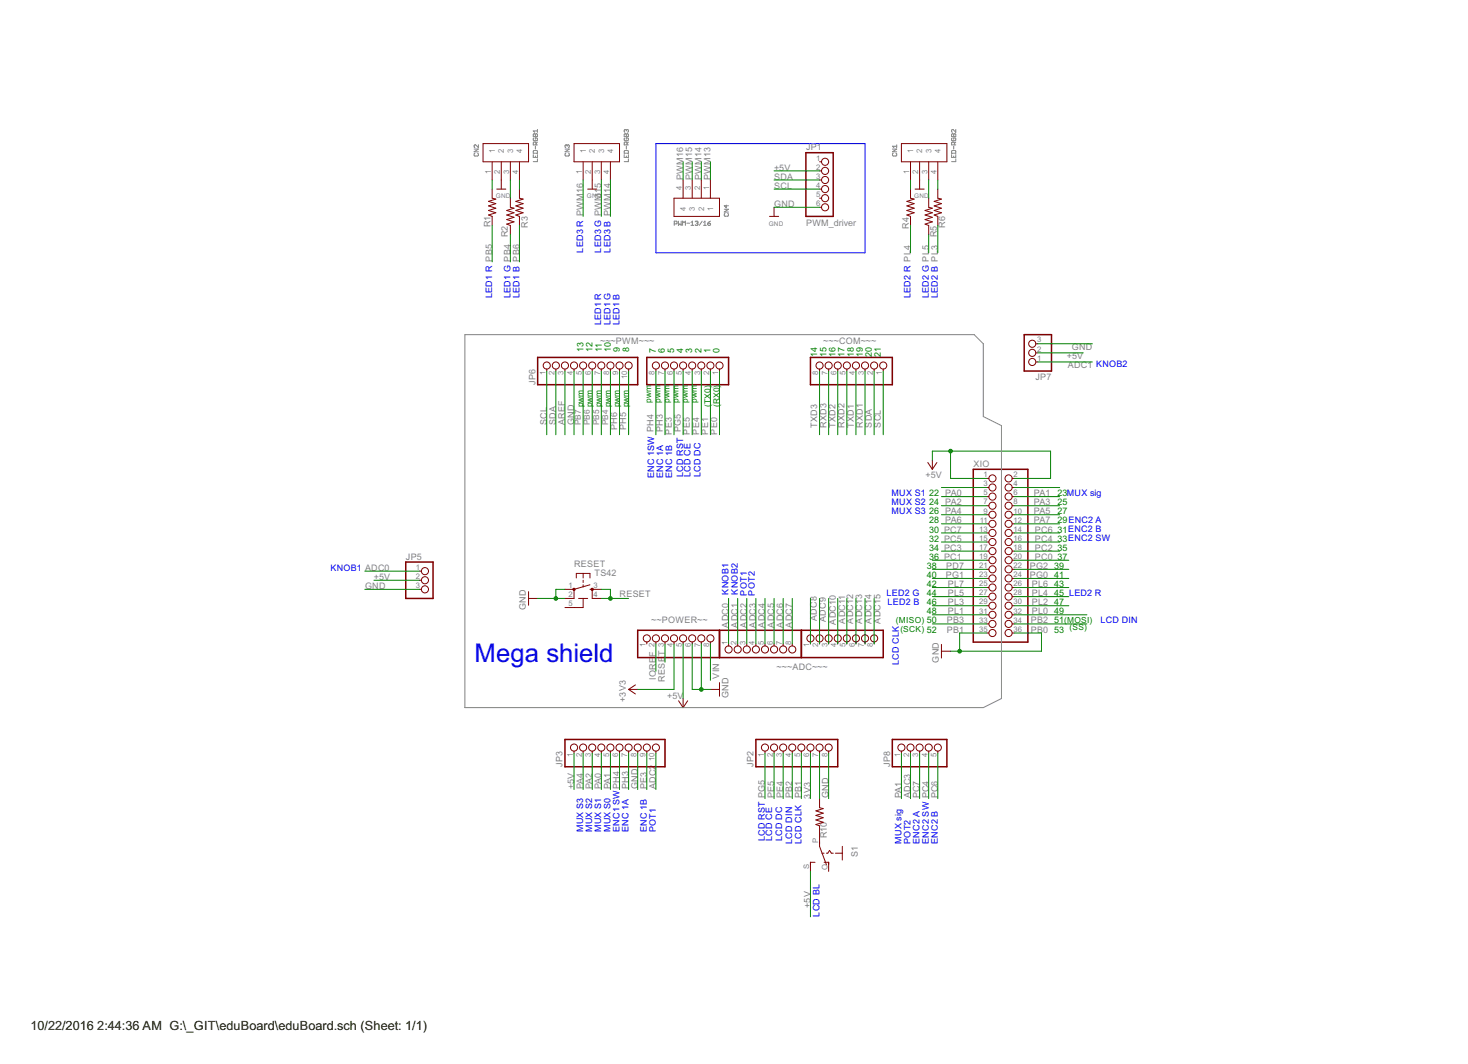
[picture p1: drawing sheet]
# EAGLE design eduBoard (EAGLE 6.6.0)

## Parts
ADCL  8x1F-H8.5  PINHD-1X8  [1X08]
CN1  LED-RGB2  1X4-BIG  [1X04-BIG]
CN2  LED-RGB1  1X4-BIG  [1X04-BIG]
CN3  LED-RGB3  1X4-BIG  [1X04-BIG]
CN4  PWM-13/16  1X4-BIG  [1X04-BIG]
JP1  PWM_driver  PINHD-1X6  [1X06]
JP2  PINHD-1X8OVAL  [1X08-OVAL]
JP3  PINHD-1X10_ARD  [1X10]
JP5  PINHD-1X3  [1X03]
JP6  10x1F-H8.5  PINHD-1X10_ARD  [1X10]
JP7  PINHD-1X3  [1X03]
JP8  HEADER-1X5  [1X05_OVAL]
R1  R-US_0207/10  [0207/10]
R2  R-US_0207/10  [0207/10]
R3  R-US_0207/10  [0207/10]
R4  R-US_0207/10  [0207/10]
R5  R-US_0207/10  [0207/10]
R6  R-US_0207/10  [0207/10]
R10  R-US_0207/10  [0207/10]
S1  EG1218S  [EG1218]
S2  SWITCH-MOMENTARY-2PTH  [TACTILE-PTH]
XIO  18x2F-H8.5  PINHD-2X18  [2X18]
~~POWER~~  8x1F-H8.5  PINHD-1X8  [1X08]
~~~ADC~~~  8x1F-H8.5  PINHD-1X8  [1X08]
~~~COM~~~  8x1F-H8.5  PINHD-1X8  [1X08]
~~~PWM~~~  8x1F-H8.5  PINHD-1X8  [1X08]

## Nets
+3V3: JP2.6 ~~POWER~~.4
+5V: JP1.2 JP3.1 JP5.2 JP7.2 S1.S XIO.1 XIO.2 ~~POWER~~.5
ADC0: ADCL.1 JP5.1
ADC1: ADCL.2 JP7.1
ADC2: ADCL.3 JP3.10
ADC3: ADCL.4 JP8.2
ADC4: ADCL.5
ADC5: ADCL.6
ADC6: ADCL.7
ADC7: ADCL.8
ADC8: ~~~ADC~~~.1
ADC9: ~~~ADC~~~.2
ADC10: ~~~ADC~~~.3
ADC11: ~~~ADC~~~.4
ADC12: ~~~ADC~~~.5
ADC13: ~~~ADC~~~.6
ADC14: ~~~ADC~~~.7
ADC15: ~~~ADC~~~.8
AREF: JP6.3
GND: CN1.2 CN2.2 CN3.2 JP1.6 JP2.8 JP3.8 JP5.3 JP6.4 JP7.3 S2.1 XIO.35 XIO.36 ~~POWER~~.6 ~~POWER~~.7
IOREF [power usb]: ~~POWER~~.2
N$2: CN2.3 R2.2
N$3: CN2.4 R3.2
N$5: CN1.1 R4.2
N$8: CN1.4 R6.2
N$9: CN2.1 R1.2
N$10: JP2.7 R10.2
N$12: CN1.3 R5.2
N$13: R10.1 S1.P
PA0: JP3.4 XIO.3
PA1: JP8.1 XIO.4
PA2: JP3.3 XIO.5
PA3: XIO.6
PA4: JP3.2 XIO.7
PA5: XIO.8
PA6: JP3.5 XIO.9
PA7: XIO.10
PB0: XIO.34
PB1: JP2.5 XIO.33
PB2: JP2.4 XIO.32
PB3: XIO.31
PB4: JP6.8 R2.1
PB5: JP6.7 R1.1
PB6: JP6.6 R3.1
PB7: JP6.5
PC0: XIO.18
PC1: XIO.17
PC2: XIO.16
PC3: XIO.15
PC4: JP8.4 XIO.14
PC5: XIO.13
PC6: JP8.5 XIO.12
PC7: JP8.3 XIO.11
PD7: XIO.19
PE0: ~~~PWM~~~.1
PE1: ~~~PWM~~~.2
PE3: JP3.9 ~~~PWM~~~.6
PE4: JP2.3 ~~~PWM~~~.3
PE5: JP2.2 ~~~PWM~~~.4
PG0: XIO.22
PG1: XIO.21
PG2: XIO.20
PG5: JP2.1 ~~~PWM~~~.5
PH3: JP3.7 ~~~PWM~~~.7
PH4: JP3.6 ~~~PWM~~~.8
PH5: JP6.10
PH6: JP6.9
PL0: XIO.30
PL1: XIO.29
PL2: XIO.28
PL3: R6.1 XIO.27
PL4: R4.1 XIO.26
PL5: R5.1 XIO.25
PL6: XIO.24
PL7: XIO.23
PWM13: CN4.1
PWM14: CN3.4 CN4.2
PWM15: CN3.3 CN4.3
PWM16: CN3.1 CN4.4
RESET: S2.3 ~~POWER~~.3
RXD1: ~~~COM~~~.3
RXD2: ~~~COM~~~.5
RXD3: ~~~COM~~~.7
SCL: JP1.4 JP6.1 ~~~COM~~~.1
SDA: JP1.3 JP6.2 ~~~COM~~~.2
TXD1: ~~~COM~~~.4
TXD2: ~~~COM~~~.6
TXD3: ~~~COM~~~.8
VIN [power]: ~~POWER~~.8
Unconnected: JP1.1 JP1.5 S1.O ~~POWER~~.1

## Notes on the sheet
- LED3 R | LED3 G | LED3 B
- LED1 R | LED1 G | LED1 B | LED2 R | LED2 G | LED2 B
- LED1 R | LED1 G | LED1 B
- 13 | 12 | 11 | 10 | 9 | 8 | 7 | 6 | 5 | 4 | 3 | 2 | 1 | 0
- 14 | 15 | 16 | 17 | 18 | 19 | 20 | 21
- KNOB2
- pwm | pwm | pwm | pwm | pwm | pwm
- pwm | pwm | pwm | pwm | pwm | pwm | (TX0) | (RX0)
- ENC 1SW | ENC 1A | ENC 1B | LCD RST | LCD CE | LCD DC
- MUX S1 | 22 | 23 | MUX sig
- MUX S2 | 24 | 25
- MUX S3 | 26 | 27
- MUX S0 | 28 | 29 | ENC2 A
- 30 | 31 | ENC2 B
- 32 | 33 | ENC2 SW
- 34 | 35
- 36 | 37
- 38 | 39
- KNOB1 | 40 | 41
- 42 | 43
- LED2 G | 44 | 45 | LED2 R
- KNOB1 | KNOB2 | POT1 | POT2
- LED2 B | 46 | 47
- 48 | 49
- (MISO) | 50 | 51 | (MOSI) | LCD DIN
- LCD CLK | (SCK) | 52 | 53 | (SS)
- Mega shield
- MUX S3 | MUX S2 | MUX S1 | MUX S0 | ENC1 SW | ENC 1A | ENC 1B | POT1
- LCD RST | LCD CE | LCD DC
- LCD DIN | LCD CLK | MUX sig | POT2 | ENC2 A | ENC2 SW | ENC2 B
- LCD BL

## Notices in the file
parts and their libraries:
microbuilder: This work is placed in the public domain, and may be freely used for commercial and non-commercial work with the following conditions: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
